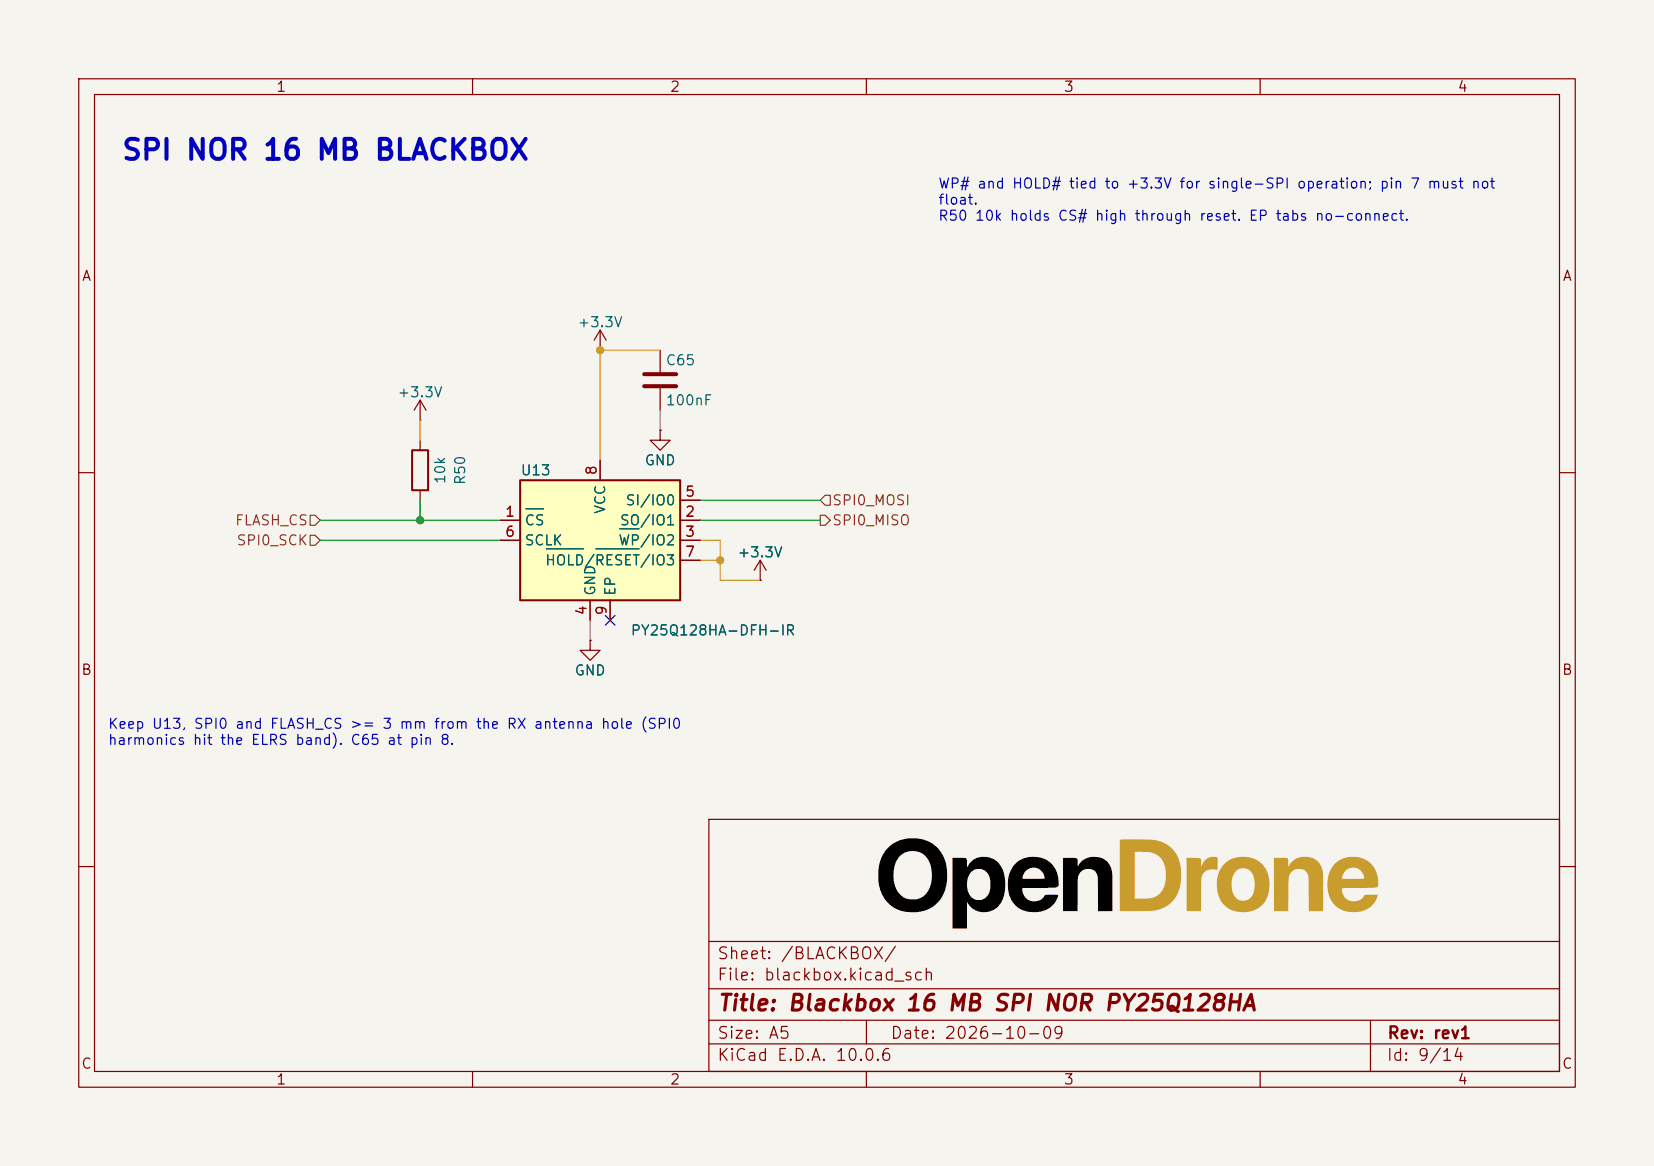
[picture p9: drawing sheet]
<svg xmlns="http://www.w3.org/2000/svg" width="210mm" height="148mm" viewBox="0 0 210 148" stroke-linecap="round" stroke-linejoin="round" font-family="sans-serif">
<path d="M0 0h210v148h-210z" fill="#f5f4ef" stroke="#f5f4ef" stroke-width=".13"/>
<g fill="none" stroke="#840000" stroke-width=".15">
<path d="M10 10h190v128h-190zM12 12h186v124h-186zM60 10v2M110 10v2M160 10v2M10 60h2M198 60h2M10 110h2M90 104h108v32h-108zM90 119.5h108M198 110h2M60 136v2"/>
<path d="M90 132.5h108M90 129.5h108M90 125.5h108M110 136v2M110 129.5v3M160 136v2M174 129.5v6.5"/>
</g>
<g fill="#c89d2e">
<path d="M142.2 106.6h3.3a4.5 4.5 0 0 1 3 .8 4.6 4.6 0 0 1 1.4 4.3 4 4 0 0 1-4.6 3.9h-3.1v-4.5h1.9v3h1.1a2.48 2.48 0 0 0 2.8-2.8 2.73 2.73 0 0 0-1.3-2.9l-.9-.2-1.7-.1v3h-1.9z"/>
<path d="M155.5 109.6a3.5 3.5 0 0 1 5.2 .6 3.9 3.9 0 0 1-.7 4.9 3.6 3.6 0 0 1-4.9-.6 4 4 0 0 1-.6-2.2h1.9a1.77 1.77 0 0 0 1.2 2 1.47 1.47 0 0 0 1.7-1.6 2.56 2.56 0 0 0-.6-2.2 1.41 1.41 0 0 0-1.5-.1 1.41 1.41 0 0 0-.8 1.3v.6h-1.9a3.6 3.6 0 0 1 1-2.7z"/>
<path d="M161.7 108.9h1.6a.36 .36 0 0 1 .3 .5v.6a2.32 2.32 0 0 1 2.6-1.2 2.32 2.32 0 0 1 1.8 2.2v4.6h-1.8l-.1-4.5a1.29 1.29 0 0 0-1.3-.8 1.29 1.29 0 0 0-1.2 1.1v4.3l-1.8-.1z"/>
</g>
<path d="M128.9 109.6a3.2 3.2 0 0 1 3.8-.5 3.2 3.2 0 0 1 1.6 3.4l-.1 .1a15.3 15.3 0 0 1-3.6 .1l-.8 .1a1.58 1.58 0 0 0 1.2 1.6 1.58 1.58 0 0 0 1.8-.8h1.4a.12 .12 0 0 1 .1 0 .12 .12 0 0 1 0 .2 3.2 3.2 0 0 1-4 1.9 3.2 3.2 0 0 1-2.3-3.7v-.6h1.8l.1 .1 .4 .1 2.1-.1 .2-.1a1.43 1.43 0 0 0-1.4-1.3 1.43 1.43 0 0 0-1.4 1.3h-1.8l.4-1z" fill="#000"/>
<g fill="#c89d2e">
<path d="M169.5 109.6a3.2 3.2 0 0 1 3.8-.5 3.2 3.2 0 0 1 1.6 3.4l-.1 .1a10.9 10.9 0 0 1-2.9 .1h-1.3l-.2 .2a1.57 1.57 0 0 0 1.2 1.5 1.57 1.57 0 0 0 1.7-.8h1.6a2.84 2.84 0 0 1-3.2 2.2 3.2 3.2 0 0 1-3.1-3.7v-.6h4.6l-.1-.6-.4-.5a1.43 1.43 0 0 0-2.3 1.1h-1.8a3.4 3.4 0 0 1 .9-1.9z"/>
<path d="M150.7 108.9h1.5a.35 .35 0 0 1 .3 .5v.6a1.47 1.47 0 0 1 2.1-1.1v1.4v.1h-.2a1.4 1.4 0 0 0-1.9 1.1v4.1h-1.8z"/>
</g>
<path d="M112.8 107.6a4.6 4.6 0 0 1 6.6 .4 5.5 5.5 0 0 1-.6 6.8 4.7 4.7 0 0 1-6.2-.4 4.9 4.9 0 0 1-1.1-3.2h1.9a2.67 2.67 0 0 0 2.1 3 2.3 2.3 0 0 0 2.7-2.1 3.5 3.5 0 0 0-1-3.7 2.4 2.4 0 0 0-3.7 2.1l-.1 .7h-1.9a4.9 4.9 0 0 1 1.3-3.6zM120.9 108.9h1.5a.33 .33 0 0 1 .4 .5v.7l.1-.1a2.47 2.47 0 0 1 2.6-1.2 2.47 2.47 0 0 1 2 2 4.4 4.4 0 0 1-.9 4.4 2.43 2.43 0 0 1-3.8-.7v3.4h-1.9v-5.6h1.9a1.67 1.67 0 0 0 1.7 2 1.77 1.77 0 0 0 1.3-2.2l-.1-.7-.3-.5-.4-.4-.4-.2a1.47 1.47 0 0 0-1.8 1.5v.5h-1.9zM135 108.9h1.6a.31 .31 0 0 1 .2 .4l.1 .7a2.32 2.32 0 0 1 2.4-1.2 2.32 2.32 0 0 1 1.9 1.8v5l-1.8 .1v-3.8a1.31 1.31 0 0 0-.8-1.6h-.7l-.6 .3a1.36 1.36 0 0 0-.5 .9v4.1h-1.8z" fill="#000"/>
<path d="M81.8 47.5h4.1M81.8 49h4.1" fill="none" stroke="#840000" stroke-width=".51"/>
<path d="M83.8 54.6v1.3h1.3l-1.3 1.3-1.3-1.3h1.3M83.8 54.6h.1M83.8 44.5v2.7M83.8 49.3v2.8" fill="none" stroke="#840000" stroke-width=".15"/>
<path d="M66 61h20.4v15.2h-20.4z" fill="#ffffc2"/>
<path d="M52.3 57.2h2.1v5h-2.1zM66 61h20.4v15.2h-20.4z" fill="none" stroke="#840000" stroke-width=".25"/>
<g fill="none" stroke="#840000" stroke-width=".15">
<path d="M53.3 53.3h.1M53.3 50.8v2.5M53.3 55.9v1.3M53.3 50.8l-.7 1.3M53.3 50.8l.8 1.3M76.2 44.5h.1M76.2 41.9v2.6M76.2 58.4v2.6M76.2 41.9l-.8 1.3M76.2 41.9l.8 1.3M83.8 54.6h.1M53.3 62.2v1.3"/>
<path d="M63.5 66h2.5M63.5 68.6h2.5M74.9 76.2v2.5M77.5 76.2v2.5M86.4 66h2.5M86.4 68.6h2.5M86.4 63.5h2.5M86.4 71.1h2.5M96.5 73.7h.1M96.5 71.1l-.7 1.3M96.5 71.1l.8 1.3M96.5 71.1v2.6"/>
<path d="M74.9 81.3v1.3h1.3l-1.3 1.2-1.2-1.2h1.2M74.9 81.3h.1"/>
</g>
<path d="M66.8 64.6h2.2M69.4 69.7h4.7M75.7 69.7h5.4M78.7 67.1h2.4" fill="none" stroke="#006464" stroke-width=".15"/>
<path d="M39.4 65.4h.6l.6 .6-.6 .7h-.6zM39.4 67.9h.6l.6 .7-.6 .6h-.6zM104.1 65.4h.7l.6 .6-.6 .7h-.7zM104.8 62.9h.6v1.2h-.6l-.7-.6z" fill="none" stroke="#725600" stroke-width=".15"/>
<path d="M83.8 52.1v2.5M74.9 78.7v2.6" fill="none" stroke="#828282" stroke-width=".15"/>
<path d="M40.6 68.6h22.9M40.6 66h22.9M53.3 63.5v2.5M88.9 63.5h15.2M88.9 66h15.2" fill="none" stroke="#009600" stroke-width=".15"/>
<path d="M53.3 53.3v2.6M83.8 44.5h-7.6v13.9M88.9 68.6h2.5v5.1h5.1M88.9 71.1h2.5" fill="none" stroke="#ff8c00" stroke-width=".15"/>
<path d="M76.9 78.1l1.2 1.2M78.1 78.1l-1.2 1.2" fill="none" stroke="#000084" stroke-width=".15"/>
<g fill="#ff8c00" stroke="#ff8c00" stroke-width=".13">
<circle cx="76.2" cy="44.5" r=".46"/>
<circle cx="91.4" cy="71.1" r=".46"/>
</g>
<circle cx="53.3" cy="66" r=".46" fill="#009600" stroke="#009600" stroke-width=".13"/>
<text font-size="2.5" fill="#0000c2" x="15.3" y="20.9">SPI NOR 16 MB BLACKBOX</text>
<text font-size="2" fill="#840000" x="91" y="128.8">Title: Blackbox 16 MB SPI NOR PY25Q128HA</text>
<g font-size="1.5" fill="#840000">
<text x="91" y="124.8">File: blackbox.kicad_sch</text>
<text x="91" y="122.1">Sheet: /BLACKBOX/</text>
<text x="91" y="135">KiCad E.D.A. 10.0.6</text>
<text x="91" y="132.2">Size: A5</text>
<text x="113" y="132.2">Date: 2026-10-09</text>
<text x="176" y="135">Id: 9/14</text>
<text x="176.1" y="132.2">Rev: rev1</text>
</g>
<g font-size="1.3" fill="#840000">
<text x="35" y="12">1</text>
<text x="85" y="12">2</text>
<text x="135" y="12">3</text>
<text x="185" y="12">4</text>
<text x="10.3" y="36">A</text>
<text x="198.3" y="36">A</text>
<text x="10.2" y="86">B</text>
<text x="198.2" y="86">B</text>
<text x="10.2" y="136">C</text>
<text x="35" y="138">1</text>
<text x="85" y="138">2</text>
<text x="135" y="138">3</text>
<text x="185" y="138">4</text>
<text x="198.2" y="136">C</text>
</g>
<g font-size="1.3" fill="#0000c2">
<text x="119" y="24.2">WP# and HOLD# tied to +3.3V for single-SPI operation; pin 7 must not</text>
<text x="119" y="26.3">float.</text>
<text x="119" y="28.3">R50 10k holds CS# high through reset. EP tabs no-connect.</text>
<text x="13.6" y="92.8">Keep U13, SPI0 and FLASH_CS &gt;= 3 mm from the RX antenna hole (SPI0</text>
<text x="13.6" y="94.9">harmonics hit the ELRS band). C65 at pin 8.</text>
</g>
<g font-size="1.3" fill="#006464">
<text x="73.2" y="41.9">+3.3V</text>
<text x="84.4" y="46.7">C65</text>
<text x="50.4" y="50.7">+3.3V</text>
<text x="84.4" y="51.8">100nF</text>
<text x="81.8" y="59.4">GND</text>
<text x="56.8" y="61.5" transform="rotate(-90 56.8 61.5)">10k</text>
<text x="59.4" y="61.7" transform="rotate(-90 59.4 61.7)">R50</text>
<text x="66" y="60.7">U13</text>
<text x="77.2" y="65.3" transform="rotate(-90 77.2 65.3)">VCC</text>
<text x="79.3" y="64.5">SI/IO0</text>
<text x="66.5" y="67">CS</text>
<text x="66.5" y="69.5">SCLK</text>
<text x="78.4" y="69.5">WP/IO2</text>
<text x="78.6" y="67">SO/IO1</text>
<text x="93.6" y="71.1">+3.3V</text>
<text x="69.1" y="72.1">HOLD/RESET/IO3</text>
<text x="75.9" y="75.7" transform="rotate(-90 75.9 75.7)">GND</text>
<text x="78.4" y="75.7" transform="rotate(-90 78.4 75.7)">EP</text>
<text x="80" y="81">PY25Q128HA-DFH-IR</text>
<text x="72.9" y="86.1">GND</text>
</g>
<g font-size="1.3" fill="#a90000">
<text x="64" y="65.9">1</text>
<text x="76.1" y="60.4" transform="rotate(-90 76.1 60.4)">8</text>
<text x="86.9" y="65.9">2</text>
<text x="86.9" y="63.4">5</text>
<text x="64" y="68.4">6</text>
<text x="86.9" y="68.4">3</text>
<text x="86.9" y="71">7</text>
<text x="74.8" y="78.2" transform="rotate(-90 74.8 78.2)">4</text>
<text x="77.3" y="78.2" transform="rotate(-90 77.3 78.2)">9</text>
</g>
<g font-size="1.3" fill="#725600">
<text x="105.6" y="64.5">SPI0_MOSI</text>
<text x="29.8" y="67">FLASH_CS</text>
<text x="29.9" y="69.5">SPI0_SCK</text>
<text x="105.6" y="67">SPI0_MISO</text>
</g>
</svg>
